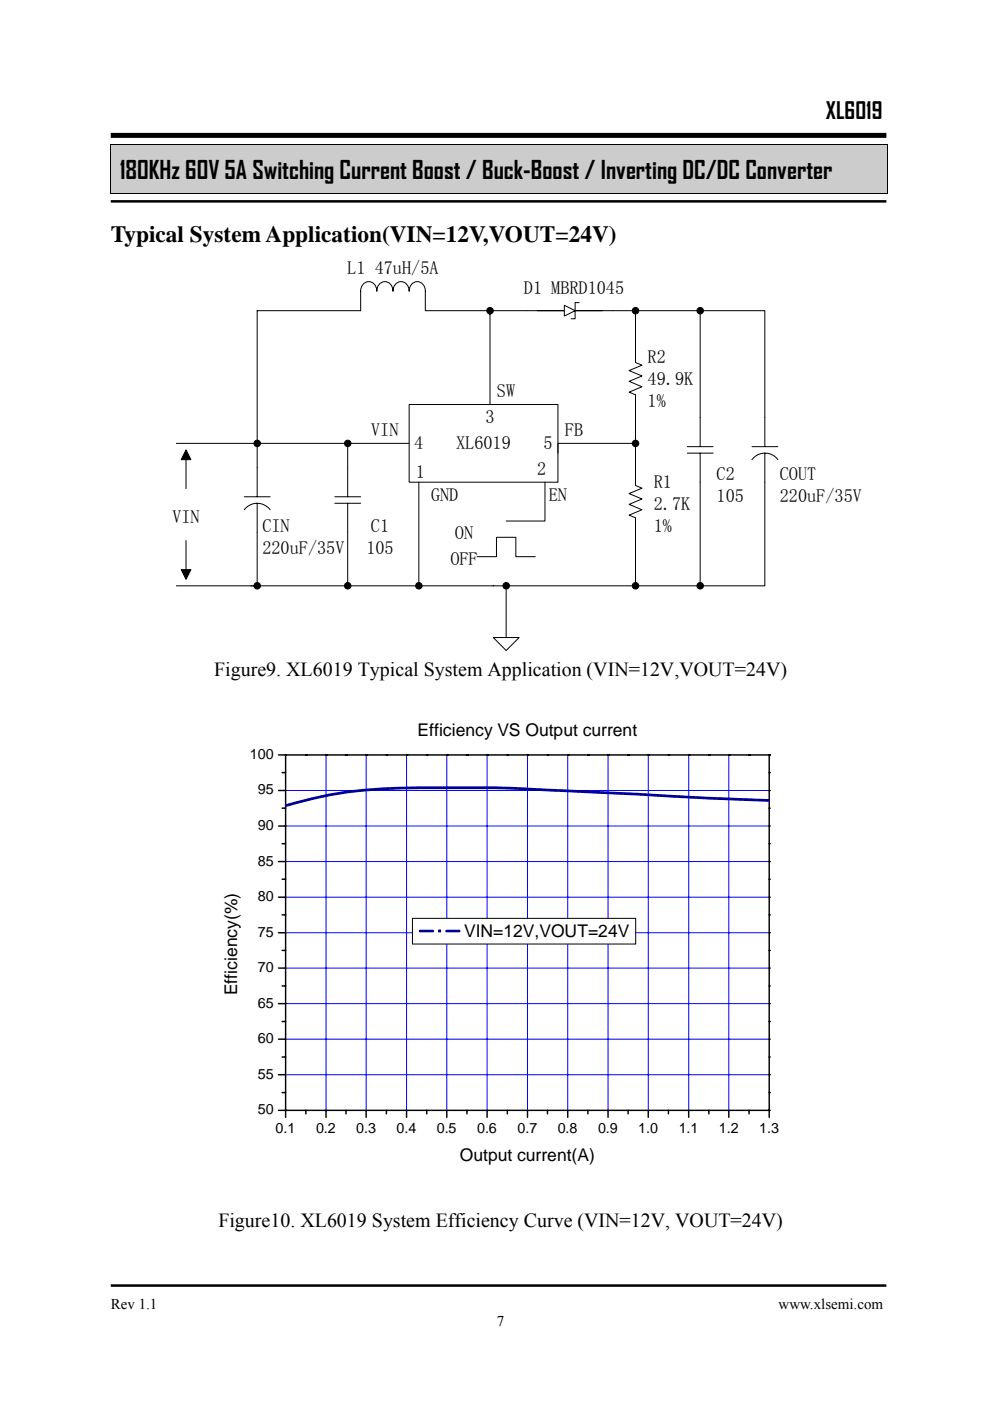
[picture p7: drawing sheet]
<svg xmlns="http://www.w3.org/2000/svg" width="210mm" height="297mm" viewBox="0 0 210 297" stroke-linecap="round" stroke-linejoin="round" font-family="sans-serif">
<g fill="#ccc">
<path d="M23.6 30.8h164.5v10.1h-164.5z"/>
<path d="M25.4 32.7h160.9v6.3h-160.9z"/>
</g>
<path d="M23.4 30.6h.2v.2h-.2zM188.1 30.6h.2v.2h-.2zM188.1 40.9h.2v.2h-.2z" fill="#000"/>
<path d="M23.4 30.7h164.9M23.5 30.8v10.3M188.2 30.8v10.3M23.4 41h164.7M101.2 118h4.1v-4.1h4.1v4.1h4.1" fill="none" stroke="#000" stroke-width=".21"/>
<path d="M23.5 28.7h164.5" fill="none" stroke="#000" stroke-width="1.1" stroke-linecap="butt"/>
<path d="M23.5 42.7h164.5M23.5 272.6h164.5" fill="none" stroke="#000" stroke-width=".53"/>
<path d="M86.8 85.8h31.5v16.4h-31.5z" fill="#fff"/>
<g fill="none" stroke="#000" stroke-width=".21">
<path d="M90.2 65.9h21.5M103.9 65.9v19.9M73.7 94v11.3M86.8 85.8h31.5v16.4h-31.5zM118.3 96.1v-2.1h16.5v8.9M71 106.7h5.5M71 105.3h5.5M73.7 106.7v6.2"/>
<circle cx="103.9" cy="65.9" r=".69"/>
<circle cx="134.8" cy="94" r=".68"/>
</g>
<g fill="#000">
<circle cx="103.9" cy="65.9" r=".69"/>
<circle cx="134.8" cy="94" r=".68"/>
</g>
<path d="M104.6 135.2h5.5l-2.7 2.7z" fill="#fff"/>
<path d="M76.5 65.9v-4.1a1.74 1.74 0 0 1 1.7-2.1 1.74 1.74 0 0 1 1.7 2.1 1.74 1.74 0 0 1 1.7-2.1 1.74 1.74 0 0 1 1.8 2.1 1.74 1.74 0 0 1 1.7-2.1 1.74 1.74 0 0 1 1.7 2.1 1.74 1.74 0 0 1 1.7-2.1 1.74 1.74 0 0 1 1.7 2.1v4.1M111.7 65.9h18.3M39.5 95.4l1 2.1h-2.1zM39.5 97.5v6.1M39.5 114.6v6.2M115.6 102.2v8.3h-8.2M38.4 120.8h2.1l-1 2zM104.6 135.2h5.5l-2.7 2.7zM107.4 124.2v11" fill="none" stroke="#000" stroke-width=".21"/>
<path d="M39.5 95.4l1 2.1h-2.1zM38.4 120.8h2.1l-1 2z" fill="#000"/>
<path d="M119.7 64.7l2.3 1.2-2.3 1.1z" fill-rule="evenodd" fill="#fff"/>
<g fill="none" stroke="#000" stroke-width=".21">
<path d="M76.5 65.9h-22v39.4M119.7 64.7l2.3 1.2-2.3 1.1zM122.9 64.2h-.9v3.4h-.9M130 65.9h4.8M134.8 65.9h27.4v28.8M134.8 65.9v11l1.4 .5-2.8 1.2 2.8 1.1-2.8 1.2 2.8 1.1-2.8 1.1 1.4 .6v10.3M148.5 65.9v28.8M37.4 94h49.4M145.8 94.7h5.5M145.8 96.1h5.5M148.5 96.1v28.1M159.5 97.5a3.4 3.4 0 0 1 5.5 0"/>
<path d="M159.5 94.7h5.5M162.2 96.1v28.1h-124.8M51.8 108.1a3.4 3.4 0 0 1 5.5 0M51.8 105.3h5.5M54.5 106.7v17.5h-1.3M73.7 112.9v11.3M88.8 102.2v22M134.8 102.9l1.4 .6-2.8 1.1 2.8 1.2-2.8 1.1 2.8 1.2-2.8 1.1 1.4 .6v14.4"/>
<circle cx="134.8" cy="65.9" r=".69"/>
<circle cx="148.5" cy="65.9" r=".69"/>
<circle cx="54.6" cy="94" r=".68"/>
<circle cx="73.8" cy="94" r=".68"/>
<circle cx="54.6" cy="124.2" r=".69"/>
<circle cx="73.8" cy="124.2" r=".69"/>
<circle cx="88.8" cy="124.2" r=".69"/>
<circle cx="107.4" cy="124.2" r=".69"/>
<circle cx="134.8" cy="124.2" r=".69"/>
<circle cx="148.5" cy="124.2" r=".69"/>
</g>
<g fill="#000">
<circle cx="134.8" cy="65.9" r=".69"/>
<circle cx="148.5" cy="65.9" r=".69"/>
<circle cx="54.6" cy="94" r=".68"/>
<circle cx="73.8" cy="94" r=".68"/>
<circle cx="54.6" cy="124.2" r=".69"/>
<circle cx="73.8" cy="124.2" r=".69"/>
<circle cx="88.8" cy="124.2" r=".69"/>
<circle cx="107.4" cy="124.2" r=".69"/>
<circle cx="134.8" cy="124.2" r=".69"/>
<circle cx="148.5" cy="124.2" r=".69"/>
</g>
<g fill="none" stroke="#00f" stroke-width=".21">
<path d="M60.6 175.1h102.6M60.6 167.6h102.6M69.2 160.1v75.3M77.7 160.1v75.3M86.2 160.1v75.3M94.8 160.1v75.3M103.3 160.1v75.3M111.9 160.1v75.3M120.4 160.1v75.3M129 160.1v75.3M137.5 160.1v75.3M146.1 160.1v75.3"/>
<path d="M154.6 160.1v75.3M60.6 197.8h102.6M60.6 190.2h102.6M60.6 182.7h102.6M60.6 212.8h102.6M60.6 205.3h102.6M60.6 227.9h102.6M60.6 220.3h102.6"/>
</g>
<g fill="none" stroke="#000" stroke-width=".31">
<path d="M59.1 175.1h1.5M59.1 167.6h1.5M59.1 160.1h104.1M59.8 178.9h.8M59.8 171.3h.8M59.8 163.8h.8M60.6 160.1v76.8M64.9 160.1h.1M69.2 160.1h.1M73.4 160.1h.1M77.7 160.1h.1M82 160.1h.1"/>
<path d="M86.2 160.1h.1M90.5 160.1h.1M94.8 160.1h.1M99 160.1h.1M103.3 160.1h.1M107.6 160.1h.1M111.9 160.1h.1M116.1 160.1h.1M120.4 160.1h.1M124.7 160.1h.1M129 160.1h.1M133.2 160.1h.1"/>
<path d="M137.5 160.1h.1M141.8 160.1h.1M146.1 160.1h.1M150.3 160.1h.1M154.6 160.1h.1M158.9 160.1h.1M163.2 160.1h.1M163.2 178.9h.1M163.2 175.1h.1M163.2 171.3h.1M163.2 167.6h.1M163.2 163.8h.1"/>
<path d="M163.2 160.1v76.8M59.1 197.8h1.5M59.1 190.2h1.5M59.1 182.7h1.5M59.8 194h.8M59.8 186.4h.8M163.2 197.8h.1M163.2 194h.1M163.2 190.2h.1M163.2 186.4h.1M163.2 182.7h.1M59.1 212.8h1.5"/>
<path d="M59.1 205.3h1.5M59.8 216.6h.8M59.8 209h.8M59.8 201.5h.8M163.2 216.6h.1M163.2 212.8h.1M163.2 209h.1M163.2 205.3h.1M163.2 201.5h.1M59.1 235.4h104.1M59.1 227.9h1.5M59.1 220.3h1.5"/>
<path d="M59.8 231.6h.8M59.8 224.1h.8M64.9 235.4v.8M69.2 235.4v1.5M73.4 235.4v.8M77.7 235.4v1.5M82 235.4v.8M86.2 235.4v1.5M90.5 235.4v.8M94.8 235.4v1.5M99 235.4v.8M103.3 235.4v1.5"/>
<path d="M107.6 235.4v.8M111.9 235.4v1.5M116.1 235.4v.8M120.4 235.4v1.5M124.7 235.4v.8M129 235.4v1.5M133.2 235.4v.8M137.5 235.4v1.5M141.8 235.4v.8M146.1 235.4v1.5M150.3 235.4v.8M154.6 235.4v1.5"/>
<path d="M158.9 235.4v.8M163.2 235.4h.1M163.2 231.6h.1M163.2 227.9h.1M163.2 224.1h.1M163.2 220.3h.1"/>
</g>
<path d="M163.2 169.7l-14.1-.5-29.9-1.6a406.4 406.4 0 0 0-40-.2 82 82 0 0 0-18.6 3.4" fill="none" stroke="#000080" stroke-width=".57"/>
<g fill="none" stroke="#000080" stroke-width=".21">
<path d="M60.5 170.8h.1M69.1 168.5h.1M77.6 167.4h.1M86.2 167h.1M94.7 167.1h.1M103.3 166.9h.1M111.8 167.2h.1M120.4 167.7h.1M128.9 168.1h.1M137.5 168.5h.1M146 169.1h.1M154.5 169.4h.1"/>
<path d="M163.1 169.6h.1"/>
</g>
<path d="M87.5 194.7h47.3v5.5h-47.3z" fill-rule="evenodd" fill="#fff" stroke="#000" stroke-width=".21"/>
<path d="M89.1 197.4h2.7M94.7 197.4h2.7" fill="none" stroke="#000080" stroke-width=".57"/>
<path d="M93 197.2h.5v.4h-.5z" fill-rule="evenodd" fill="#000080" stroke="#000080" stroke-width=".21"/>
<text font-size="5.3" x="25.4" y="37.9">180KHz 60V 5A Switching Current Boost / Buck-Boost / Inverting DC/DC Converter</text>
<g font-size="4.9">
<text x="175.2" y="25.3">XL6019</text>
<text x="23.5" y="51.3">Typical System Application(VIN=12V,VOUT=24V)</text>
</g>
<g font-size="4.2">
<text x="45.4" y="143.3">Figure9. XL6019 Typical System Application (VIN=12V,VOUT=24V)</text>
<text x="46.3" y="260.2">Figure10. XL6019 System Efficiency Curve (VIN=12V, VOUT=24V)</text>
</g>
<g font-size="3.9">
<text x="73.7" y="58">L1 47uH/5A</text>
<text x="111.1" y="62.2">D1 MBRD1045</text>
<text x="137.4" y="76.9">R2</text>
<text x="137.4" y="81.6">49.9K</text>
<text x="103" y="89.7">3</text>
<text x="105.4" y="84.2">SW</text>
<text x="137.4" y="86.2">1%</text>
<text x="78.7" y="92.4">VIN</text>
<text x="87.9" y="95.2">4</text>
<text x="96.8" y="95.2">XL6019</text>
<text x="115.3" y="95.2">5</text>
<text x="119.8" y="92.4">FB</text>
<text x="88.2" y="101.3">1</text>
<text x="113.9" y="100.6">2</text>
<text x="152" y="101.7">C2</text>
<text x="165.4" y="101.7">COUT</text>
<text x="91.4" y="106.2">GND</text>
<text x="116.4" y="106.2">EN</text>
<text x="138.7" y="103.5">R1</text>
<text x="152" y="106.4">105</text>
<text x="165.4" y="106.4">220uF/35V</text>
<text x="36.6" y="110.9">VIN</text>
<text x="55.6" y="112.7">CIN</text>
<text x="78.7" y="112.7">C1</text>
<text x="138.7" y="108.2">2.7K</text>
<text x="138.7" y="112.8">1%</text>
<text x="55.6" y="117.4">220uF/35V</text>
<text x="77.7" y="117.4">105</text>
<text x="95.5" y="119.9">OFF</text>
<text x="96.5" y="114.4">ON</text>
</g>
<g font-size="3.7">
<text x="88.5" y="156">Efficiency VS Output current</text>
<text x="98.4" y="198.6">VIN=12V,VOUT=24V</text>
<text x="50.3" y="211" transform="rotate(-90 50.3 211)">Efficiency(%)</text>
<text x="97.5" y="246.2">Output current(A)</text>
</g>
<g font-size="3.2">
<text x="23.5" y="277.6">Rev 1.1</text>
<text x="105.4" y="281.2">7</text>
<text x="165.1" y="277.6">www.xlsemi.com</text>
</g>
<g font-size="3">
<text x="53" y="160.9">100</text>
<text x="54.7" y="168.4">95</text>
<text x="54.7" y="176">90</text>
<text x="54.7" y="183.5">85</text>
<text x="54.7" y="191.1">80</text>
<text x="54.7" y="198.6">75</text>
<text x="54.7" y="206.1">70</text>
<text x="54.7" y="213.6">65</text>
<text x="54.7" y="221.2">60</text>
<text x="54.7" y="228.7">55</text>
<text x="54.7" y="236.2">50</text>
<text x="58.5" y="240.3">0.1</text>
<text x="67" y="240.3">0.2</text>
<text x="75.5" y="240.3">0.3</text>
<text x="84.1" y="240.3">0.4</text>
<text x="92.6" y="240.3">0.5</text>
<text x="101.2" y="240.3">0.6</text>
<text x="109.8" y="240.3">0.7</text>
<text x="118.3" y="240.3">0.8</text>
<text x="126.8" y="240.3">0.9</text>
<text x="135.4" y="240.3">1.0</text>
<text x="143.9" y="240.3">1.1</text>
<text x="152.5" y="240.3">1.2</text>
<text x="161" y="240.3">1.3</text>
</g>
</svg>
